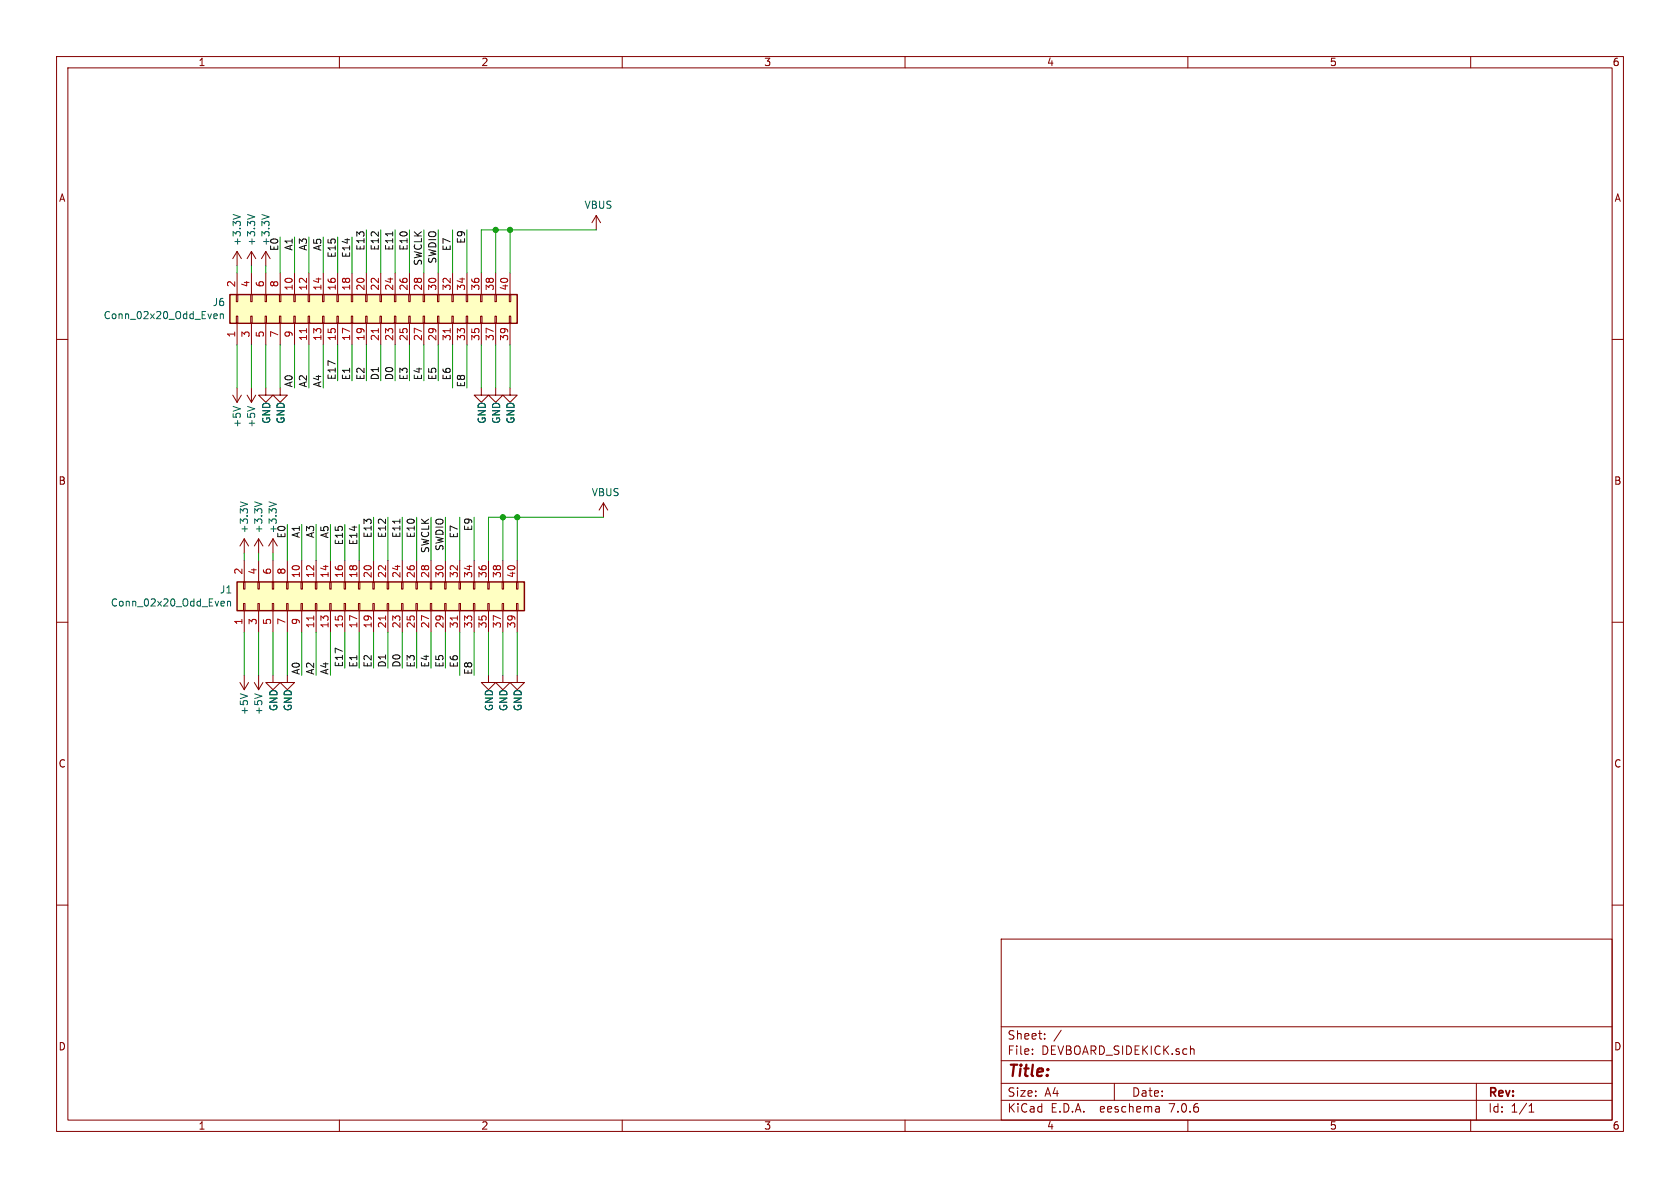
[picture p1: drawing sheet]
EESchema Schematic File Version 4
EELAYER 30 0
EELAYER END
$Descr A4 11693 8268
encoding utf-8
Sheet 1 1
Title ""
Date ""
Rev ""
Comp ""
Comment1 ""
Comment2 ""
Comment3 ""
Comment4 ""
$EndDescr
$Comp
L power:+3.3V #PWR0109
U 1 1
P 1650 1850
F 0 "#PWR0109" H 1650 1700 50  0001 C CNN
F 1 "+3.3V" V 1650 2100 50  0000 C CNN
F 2 "" H 1650 1850 50  0001 C CNN
F 3 "" H 1650 1850 50  0001 C CNN
	1    1650 1850
	-1   0    0    -1  
$EndComp
$Comp
L power:GND #PWR0138
U 1 1
P 3350 2700
F 0 "#PWR0138" H 3350 2450 50  0001 C CNN
F 1 "GND" V 3355 2527 50  0000 C CNN
F 2 "" H 3350 2700 50  0001 C CNN
F 3 "" H 3350 2700 50  0001 C CNN
	1    3350 2700
	1    0    0    -1  
$EndComp
Text Label 2350 2500 3    50   ~ 0
E17
Text Label 2350 1650 3    50   ~ 0
E15
Text Label 2450 1650 3    50   ~ 0
E14
Text Label 2550 1600 3    50   ~ 0
E13
Text Label 2650 1600 3    50   ~ 0
E12
Text Label 2750 1600 3    50   ~ 0
E11
Text Label 2850 1600 3    50   ~ 0
E10
Text Label 2950 1600 3    50   ~ 0
SWCLK
Text Label 3050 1600 3    50   ~ 0
SWDIO
Text Label 1950 1650 3    50   ~ 0
E0
Text Label 2050 2700 1    50   ~ 0
A0
Text Label 2050 1650 3    50   ~ 0
A1
Text Label 2150 2700 1    50   ~ 0
A2
Text Label 2150 1650 3    50   ~ 0
A3
Text Label 2250 2700 1    50   ~ 0
A4
Text Label 2250 1750 1    50   ~ 0
A5
Text Label 2450 2650 1    50   ~ 0
E1
Text Label 2550 2650 1    50   ~ 0
E2
Text Label 2650 2650 1    50   ~ 0
D1
Text Label 2750 2650 1    50   ~ 0
D0
Text Label 2850 2650 1    50   ~ 0
E3
Text Label 2950 2650 1    50   ~ 0
E4
Text Label 3050 2650 1    50   ~ 0
E5
Text Label 3150 2550 3    50   ~ 0
E6
Text Label 3150 1650 3    50   ~ 0
E7
Text Label 3250 2700 1    50   ~ 0
E8
Text Label 3250 1700 1    50   ~ 0
E9
$Comp
L power:GND #PWR0139
U 1 1
P 3450 2700
F 0 "#PWR0139" H 3450 2450 50  0001 C CNN
F 1 "GND" V 3455 2527 50  0000 C CNN
F 2 "" H 3450 2700 50  0001 C CNN
F 3 "" H 3450 2700 50  0001 C CNN
	1    3450 2700
	1    0    0    -1  
$EndComp
$Comp
L power:GND #PWR0140
U 1 1
P 3550 2700
F 0 "#PWR0140" H 3550 2450 50  0001 C CNN
F 1 "GND" V 3555 2527 50  0000 C CNN
F 2 "" H 3550 2700 50  0001 C CNN
F 3 "" H 3550 2700 50  0001 C CNN
	1    3550 2700
	1    0    0    -1  
$EndComp
$Comp
L power:+3.3V #PWR0141
U 1 1
P 1750 1850
F 0 "#PWR0141" H 1750 1700 50  0001 C CNN
F 1 "+3.3V" V 1750 2100 50  0000 C CNN
F 2 "" H 1750 1850 50  0001 C CNN
F 3 "" H 1750 1850 50  0001 C CNN
	1    1750 1850
	-1   0    0    -1  
$EndComp
$Comp
L power:+3.3V #PWR0142
U 1 1
P 1850 1850
F 0 "#PWR0142" H 1850 1700 50  0001 C CNN
F 1 "+3.3V" V 1850 2100 50  0000 C CNN
F 2 "" H 1850 1850 50  0001 C CNN
F 3 "" H 1850 1850 50  0001 C CNN
	1    1850 1850
	-1   0    0    -1  
$EndComp
$Comp
L power:GND #PWR0143
U 1 1
P 1850 2700
F 0 "#PWR0143" H 1850 2450 50  0001 C CNN
F 1 "GND" V 1855 2527 50  0000 C CNN
F 2 "" H 1850 2700 50  0001 C CNN
F 3 "" H 1850 2700 50  0001 C CNN
	1    1850 2700
	1    0    0    -1  
$EndComp
$Comp
L power:GND #PWR0144
U 1 1
P 1950 2700
F 0 "#PWR0144" H 1950 2450 50  0001 C CNN
F 1 "GND" V 1955 2527 50  0000 C CNN
F 2 "" H 1950 2700 50  0001 C CNN
F 3 "" H 1950 2700 50  0001 C CNN
	1    1950 2700
	1    0    0    -1  
$EndComp
$Comp
L power:+5V #PWR0148
U 1 1
P 1750 2700
F 0 "#PWR0148" H 1750 2550 50  0001 C CNN
F 1 "+5V" V 1750 2900 50  0000 C CNN
F 2 "" H 1750 2700 50  0001 C CNN
F 3 "" H 1750 2700 50  0001 C CNN
	1    1750 2700
	-1   0    0    1   
$EndComp
$Comp
L power:+5V #PWR0149
U 1 1
P 1650 2700
F 0 "#PWR0149" H 1650 2550 50  0001 C CNN
F 1 "+5V" V 1650 2900 50  0000 C CNN
F 2 "" H 1650 2700 50  0001 C CNN
F 3 "" H 1650 2700 50  0001 C CNN
	1    1650 2700
	-1   0    0    1   
$EndComp
Wire Wire Line
	1650 1900 1650 1850
Wire Wire Line
	1750 1850 1750 1900
Wire Wire Line
	1850 1900 1850 1850
Wire Wire Line
	1950 1650 1950 1900
Wire Wire Line
	2050 1650 2050 1900
Wire Wire Line
	2150 1650 2150 1900
Wire Wire Line
	2250 1650 2250 1900
Wire Wire Line
	2350 1650 2350 1900
Wire Wire Line
	2450 1900 2450 1650
Wire Wire Line
	2350 2650 2350 2400
Wire Wire Line
	2450 2400 2450 2650
Wire Wire Line
	2550 2650 2550 2400
Wire Wire Line
	2650 2400 2650 2650
Wire Wire Line
	2750 2650 2750 2400
Wire Wire Line
	2850 2400 2850 2650
Wire Wire Line
	2950 2650 2950 2400
Wire Wire Line
	3050 2400 3050 2650
Wire Wire Line
	1950 2400 1950 2700
Wire Wire Line
	1850 2700 1850 2400
Wire Wire Line
	1750 2400 1750 2700
Wire Wire Line
	1650 2700 1650 2400
Wire Wire Line
	3250 2700 3250 2400
Wire Wire Line
	3050 1900 3050 1600
Wire Wire Line
	2950 1600 2950 1900
Wire Wire Line
	2850 1600 2850 1900
Wire Wire Line
	2750 1900 2750 1600
Wire Wire Line
	2650 1600 2650 1900
Wire Wire Line
	2550 1900 2550 1600
Wire Wire Line
	2250 2700 2250 2400
Wire Wire Line
	2150 2400 2150 2700
Wire Wire Line
	2050 2700 2050 2400
Wire Wire Line
	3550 2700 3550 2400
Wire Wire Line
	3450 2400 3450 2700
Wire Wire Line
	3350 2700 3350 2400
$Comp
L Connector_Generic:Conn_02x20_Odd_Even J6
U 1 1
P 2550 2200
F 0 "J6" V 2646 3179 50  0000 L CNN
F 1 "Conn_02x20_Odd_Even" V 2555 3179 50  0000 L CNN
F 2 "Connector_IDC:IDC-Header_2x20_P2.54mm_Vertical" H 2550 2200 50  0001 C CNN
F 3 "~" H 2550 2200 50  0001 C CNN
	1    2550 2200
	0    -1   -1   0   
$EndComp
Wire Wire Line
	3150 1900 3150 1600
Wire Wire Line
	3250 1900 3250 1600
Wire Wire Line
	3150 2400 3150 2700
$Comp
L power:VBUS #PWR0147
U 1 1
P 4150 1600
F 0 "#PWR0147" H 4150 1450 50  0001 C CNN
F 1 "VBUS" H 4165 1773 50  0000 C CNN
F 2 "" H 4150 1600 50  0001 C CNN
F 3 "" H 4150 1600 50  0001 C CNN
	1    4150 1600
	1    0    0    -1  
$EndComp
Wire Wire Line
	3550 1600 3550 1900
Wire Wire Line
	3550 1600 3450 1600
Wire Wire Line
	3450 1600 3450 1900
Wire Wire Line
	3450 1600 3350 1600
Wire Wire Line
	3350 1600 3350 1900
Connection ~ 3450 1600
Wire Wire Line
	3550 1600 4150 1600
Connection ~ 3550 1600
$Comp
L power:+3.3V #PWR0101
U 1 1
P 1700 3850
F 0 "#PWR0101" H 1700 3700 50  0001 C CNN
F 1 "+3.3V" V 1700 4100 50  0000 C CNN
F 2 "" H 1700 3850 50  0001 C CNN
F 3 "" H 1700 3850 50  0001 C CNN
	1    1700 3850
	-1   0    0    -1  
$EndComp
$Comp
L power:GND #PWR0102
U 1 1
P 3400 4700
F 0 "#PWR0102" H 3400 4450 50  0001 C CNN
F 1 "GND" V 3405 4527 50  0000 C CNN
F 2 "" H 3400 4700 50  0001 C CNN
F 3 "" H 3400 4700 50  0001 C CNN
	1    3400 4700
	1    0    0    -1  
$EndComp
Text Label 2400 4500 3    50   ~ 0
E17
Text Label 2400 3650 3    50   ~ 0
E15
Text Label 2500 3650 3    50   ~ 0
E14
Text Label 2600 3600 3    50   ~ 0
E13
Text Label 2700 3600 3    50   ~ 0
E12
Text Label 2800 3600 3    50   ~ 0
E11
Text Label 2900 3600 3    50   ~ 0
E10
Text Label 3000 3600 3    50   ~ 0
SWCLK
Text Label 3100 3600 3    50   ~ 0
SWDIO
Text Label 2000 3650 3    50   ~ 0
E0
Text Label 2100 4700 1    50   ~ 0
A0
Text Label 2100 3650 3    50   ~ 0
A1
Text Label 2200 4700 1    50   ~ 0
A2
Text Label 2200 3650 3    50   ~ 0
A3
Text Label 2300 4700 1    50   ~ 0
A4
Text Label 2300 3750 1    50   ~ 0
A5
Text Label 2500 4650 1    50   ~ 0
E1
Text Label 2600 4650 1    50   ~ 0
E2
Text Label 2700 4650 1    50   ~ 0
D1
Text Label 2800 4650 1    50   ~ 0
D0
Text Label 2900 4650 1    50   ~ 0
E3
Text Label 3000 4650 1    50   ~ 0
E4
Text Label 3100 4650 1    50   ~ 0
E5
Text Label 3200 4550 3    50   ~ 0
E6
Text Label 3200 3650 3    50   ~ 0
E7
Text Label 3300 4700 1    50   ~ 0
E8
Text Label 3300 3700 1    50   ~ 0
E9
$Comp
L power:GND #PWR0103
U 1 1
P 3500 4700
F 0 "#PWR0103" H 3500 4450 50  0001 C CNN
F 1 "GND" V 3505 4527 50  0000 C CNN
F 2 "" H 3500 4700 50  0001 C CNN
F 3 "" H 3500 4700 50  0001 C CNN
	1    3500 4700
	1    0    0    -1  
$EndComp
$Comp
L power:GND #PWR0104
U 1 1
P 3600 4700
F 0 "#PWR0104" H 3600 4450 50  0001 C CNN
F 1 "GND" V 3605 4527 50  0000 C CNN
F 2 "" H 3600 4700 50  0001 C CNN
F 3 "" H 3600 4700 50  0001 C CNN
	1    3600 4700
	1    0    0    -1  
$EndComp
$Comp
L power:+3.3V #PWR0105
U 1 1
P 1800 3850
F 0 "#PWR0105" H 1800 3700 50  0001 C CNN
F 1 "+3.3V" V 1800 4100 50  0000 C CNN
F 2 "" H 1800 3850 50  0001 C CNN
F 3 "" H 1800 3850 50  0001 C CNN
	1    1800 3850
	-1   0    0    -1  
$EndComp
$Comp
L power:+3.3V #PWR0106
U 1 1
P 1900 3850
F 0 "#PWR0106" H 1900 3700 50  0001 C CNN
F 1 "+3.3V" V 1900 4100 50  0000 C CNN
F 2 "" H 1900 3850 50  0001 C CNN
F 3 "" H 1900 3850 50  0001 C CNN
	1    1900 3850
	-1   0    0    -1  
$EndComp
$Comp
L power:GND #PWR0107
U 1 1
P 1900 4700
F 0 "#PWR0107" H 1900 4450 50  0001 C CNN
F 1 "GND" V 1905 4527 50  0000 C CNN
F 2 "" H 1900 4700 50  0001 C CNN
F 3 "" H 1900 4700 50  0001 C CNN
	1    1900 4700
	1    0    0    -1  
$EndComp
$Comp
L power:GND #PWR0108
U 1 1
P 2000 4700
F 0 "#PWR0108" H 2000 4450 50  0001 C CNN
F 1 "GND" V 2005 4527 50  0000 C CNN
F 2 "" H 2000 4700 50  0001 C CNN
F 3 "" H 2000 4700 50  0001 C CNN
	1    2000 4700
	1    0    0    -1  
$EndComp
$Comp
L power:+5V #PWR0110
U 1 1
P 1800 4700
F 0 "#PWR0110" H 1800 4550 50  0001 C CNN
F 1 "+5V" V 1800 4900 50  0000 C CNN
F 2 "" H 1800 4700 50  0001 C CNN
F 3 "" H 1800 4700 50  0001 C CNN
	1    1800 4700
	-1   0    0    1   
$EndComp
$Comp
L power:+5V #PWR0111
U 1 1
P 1700 4700
F 0 "#PWR0111" H 1700 4550 50  0001 C CNN
F 1 "+5V" V 1700 4900 50  0000 C CNN
F 2 "" H 1700 4700 50  0001 C CNN
F 3 "" H 1700 4700 50  0001 C CNN
	1    1700 4700
	-1   0    0    1   
$EndComp
Wire Wire Line
	1700 3900 1700 3850
Wire Wire Line
	1800 3850 1800 3900
Wire Wire Line
	1900 3900 1900 3850
Wire Wire Line
	2000 3650 2000 3900
Wire Wire Line
	2100 3650 2100 3900
Wire Wire Line
	2200 3650 2200 3900
Wire Wire Line
	2300 3650 2300 3900
Wire Wire Line
	2400 3650 2400 3900
Wire Wire Line
	2500 3900 2500 3650
Wire Wire Line
	2400 4650 2400 4400
Wire Wire Line
	2500 4400 2500 4650
Wire Wire Line
	2600 4650 2600 4400
Wire Wire Line
	2700 4400 2700 4650
Wire Wire Line
	2800 4650 2800 4400
Wire Wire Line
	2900 4400 2900 4650
Wire Wire Line
	3000 4650 3000 4400
Wire Wire Line
	3100 4400 3100 4650
Wire Wire Line
	2000 4400 2000 4700
Wire Wire Line
	1900 4700 1900 4400
Wire Wire Line
	1800 4400 1800 4700
Wire Wire Line
	1700 4700 1700 4400
Wire Wire Line
	3300 4700 3300 4400
Wire Wire Line
	3100 3900 3100 3600
Wire Wire Line
	3000 3600 3000 3900
Wire Wire Line
	2900 3600 2900 3900
Wire Wire Line
	2800 3900 2800 3600
Wire Wire Line
	2700 3600 2700 3900
Wire Wire Line
	2600 3900 2600 3600
Wire Wire Line
	2300 4700 2300 4400
Wire Wire Line
	2200 4400 2200 4700
Wire Wire Line
	2100 4700 2100 4400
Wire Wire Line
	3600 4700 3600 4400
Wire Wire Line
	3500 4400 3500 4700
Wire Wire Line
	3400 4700 3400 4400
$Comp
L Connector_Generic:Conn_02x20_Odd_Even J1
U 1 1
P 2600 4200
F 0 "J1" V 2696 5179 50  0000 L CNN
F 1 "Conn_02x20_Odd_Even" V 2605 5179 50  0000 L CNN
F 2 "Connector_PinHeader_2.54mm:PinHeader_2x20_P2.54mm_Vertical" H 2600 4200 50  0001 C CNN
F 3 "~" H 2600 4200 50  0001 C CNN
	1    2600 4200
	0    -1   -1   0   
$EndComp
Wire Wire Line
	3200 3900 3200 3600
Wire Wire Line
	3300 3900 3300 3600
Wire Wire Line
	3200 4400 3200 4700
$Comp
L power:VBUS #PWR0112
U 1 1
P 4200 3600
F 0 "#PWR0112" H 4200 3450 50  0001 C CNN
F 1 "VBUS" H 4215 3773 50  0000 C CNN
F 2 "" H 4200 3600 50  0001 C CNN
F 3 "" H 4200 3600 50  0001 C CNN
	1    4200 3600
	1    0    0    -1  
$EndComp
Wire Wire Line
	3600 3600 3600 3900
Wire Wire Line
	3600 3600 3500 3600
Wire Wire Line
	3500 3600 3500 3900
Wire Wire Line
	3500 3600 3400 3600
Wire Wire Line
	3400 3600 3400 3900
Connection ~ 3500 3600
Wire Wire Line
	3600 3600 4200 3600
Connection ~ 3600 3600
$EndSCHEMATC
